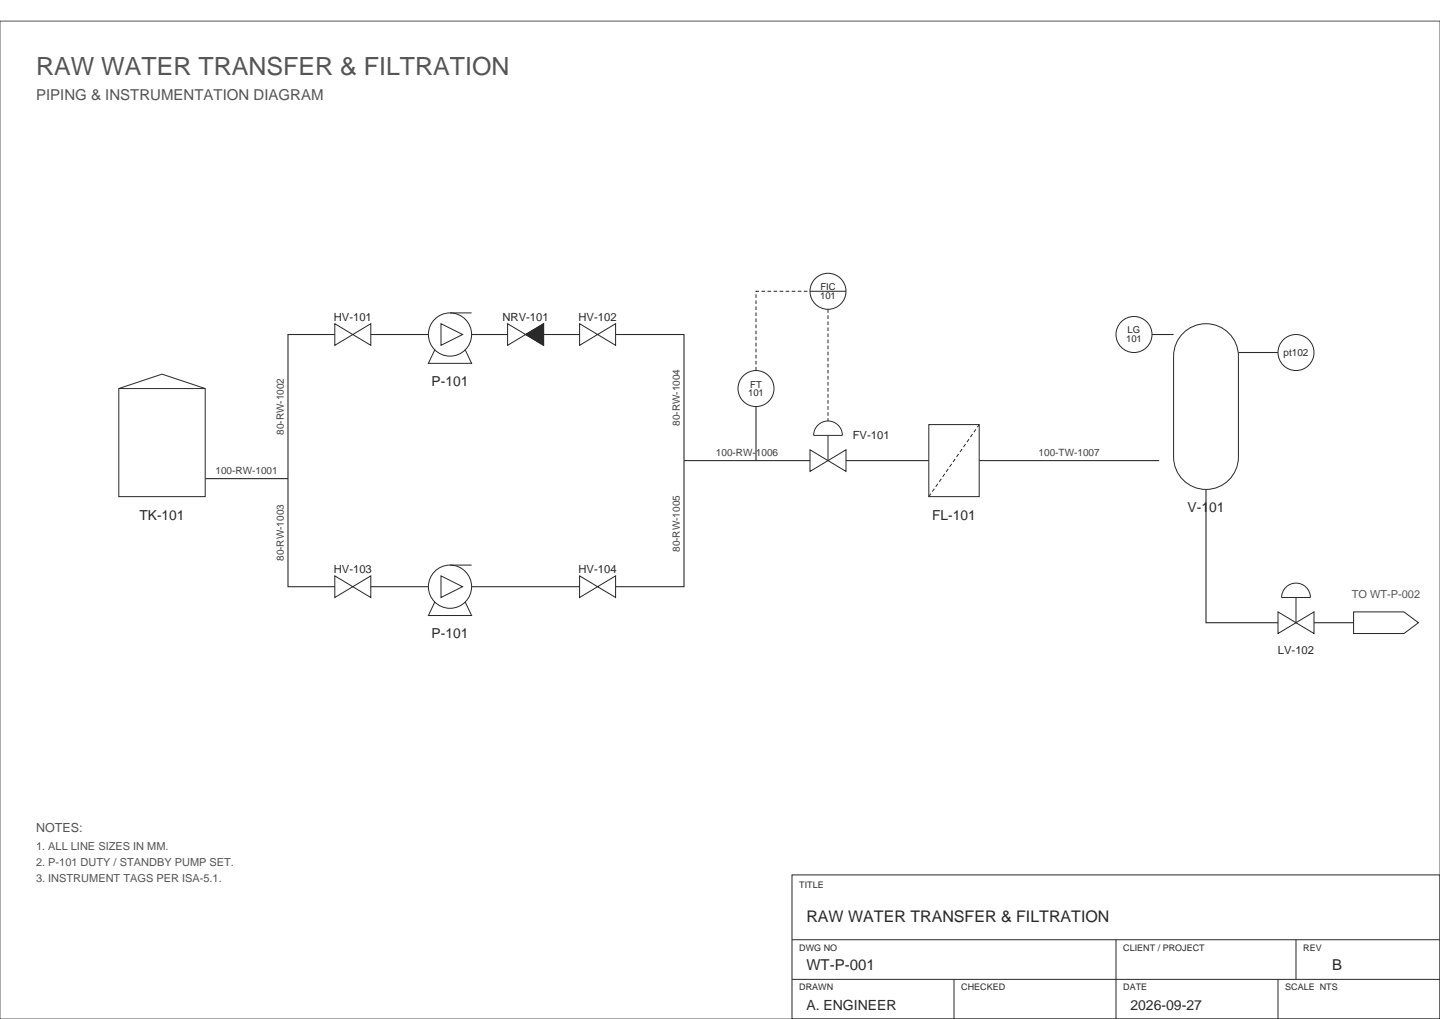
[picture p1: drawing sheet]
<svg xmlns="http://www.w3.org/2000/svg" width="420mm" height="297mm" viewBox="0 0 420 297" stroke-linecap="round" stroke-linejoin="round" font-family="sans-serif">
<path d="M0 6.1h420v290.9h-420z" fill="none" stroke="#4b5563" stroke-width=".29"/>
<g fill="none" stroke="#1f2937" stroke-width=".29">
<path d="M97.6 94.4v6.2l10.5-6.2v6.2zM128.6 94.4l6.3 3.1-6.3 3.1zM131.2 91.2h6.3M148.1 94.4v6.2l10.5-6.2v6.2zM169.1 94.4v6.2l10.4-6.2v6.2zM236.2 84.9h10.5M344.7 97.5a9.4 9.4 0 0 1 10.4-2.5 9.4 9.4 0 0 1 6.1 8.8v29.4a9.5 9.5 0 0 1-9.5 9.4 9.5 9.5 0 0 1-9.4-9.4v-29.4a9.4 9.4 0 0 1 2.4-6.3zM34.6 113.3h25.2v31.5h-25.2zM34.6 113.3l12.6-4.3 12.6 4.3M126.8 101.9l-1.8 4h12.5l-1.8-4M236.2 131.1v6.3l10.5-6.3v6.3zM238.3 124.2a4.2 4.2 0 0 1 4.6-1.2 4.2 4.2 0 0 1 2.8 3.9h-8.4a4.2 4.2 0 0 1 1-2.7z"/>
<path d="M241.5 126.9v7.3M270.9 123.7h14.7v21.1h-14.7zM97.6 167.8v6.4l10.5-6.4v6.4zM126.8 175.4l-1.8 4h12.5l-1.8-4M128.6 167.8l6.3 3.2-6.3 3.2zM131.2 164.7h6.3M169.1 167.8v6.4l10.4-6.4v6.4zM372.7 178.4v6.3l10.6-6.3v6.3zM375.3 170.9a4.2 4.2 0 0 1 4.5-.6 4.2 4.2 0 0 1 2.4 3.9h-8.4a4.2 4.2 0 0 1 1.5-3.3zM378 174.2v7.3M394.8 178.4h14.7l4.2 3.1-4.2 3.2h-14.7zM231 255h189v42h-189z"/>
<path d="M231 273.9h189M325.5 273.9v23.1M378 273.9v11.6M231 285.5h189M278.3 285.5v11.5M372.7 285.5v11.5"/>
<circle cx="131.2" cy="97.5" r="6.3"/>
<circle cx="241.5" cy="84.9" r="5.3"/>
<circle cx="330.7" cy="97.5" r="5.3"/>
<circle cx="220.5" cy="113.2" r="5.3"/>
<circle cx="378" cy="102.7" r="5.3"/>
<circle cx="131.2" cy="171" r="6.3"/>
</g>
<g fill="none" stroke="#1f2937" stroke-width=".32">
<path d="M97.6 97.5h-13.6v42M108.1 97.5h16.9M137.5 97.5h10.6M158.6 97.5h10.5M179.5 97.5h20v36.7M336 97.5h6.3M220.5 118.5v15.7M361.2 102.8h11.5M59.8 139.5h24.2M84 139.5v31.5h13.6M199.5 134.2v36.8h-20M199.5 134.2h36.7"/>
<path d="M246.7 134.2h24.2M285.6 134.2h52.5M351.7 142.6v38.9h21M108.1 171h16.9M137.5 171h31.6M383.3 181.5h11.5"/>
</g>
<path d="M241.5 90.1v32.6M220.5 108v-23.1h15.7M270.9 144.8l14.7-21.1" fill="none" stroke="#1f2937" stroke-width=".29" stroke-dasharray="1.1 .7" stroke-linecap="butt"/>
<path d="M153.3 97.5l5.3-3.1v6.2z" fill="#1f2937" stroke="#1f2937" stroke-width=".29"/>
<text font-size="7.3" fill="#4b5563" x="10.5" y="21.9">RAW WATER TRANSFER &amp; FILTRATION</text>
<text font-size="4.7" fill="#1f2937" x="235.2" y="268.7">RAW WATER TRANSFER &amp; FILTRATION</text>
<text font-size="4.4" fill="#4b5563" x="10.5" y="29.3">PIPING &amp; INSTRUMENTATION DIAGRAM</text>
<g font-size="4.4" fill="#1f2937">
<text x="235.2" y="282.8">WT-P-001</text>
<text x="388.5" y="282.8">B</text>
</g>
<g font-size="4.1" fill="#1f2937">
<text x="235.2" y="294.4">A. ENGINEER</text>
<text x="329.7" y="294.4">2026-09-27</text>
</g>
<g font-size="4" fill="#1f2937">
<text x="125.9" y="112.6">P-101</text>
<text x="346.4" y="149.3">V-101</text>
<text x="40.7" y="151.4">TK-101</text>
<text x="271.9" y="151.4">FL-101</text>
<text x="125.9" y="186.1">P-101</text>
</g>
<text font-size="3.6" fill="#4b5563" x="10.5" y="242.4">NOTES:</text>
<g font-size="3.3" fill="#1f2937">
<text x="97.3" y="93.4">HV-101</text>
<text x="146.6" y="93.4">NRV-101</text>
<text x="168.7" y="93.4">HV-102</text>
<text x="248.7" y="128.1">FV-101</text>
<text x="97.3" y="166.9">HV-103</text>
<text x="168.7" y="166.9">HV-104</text>
<text x="372.7" y="190.6">LV-102</text>
</g>
<g font-size="3.2" fill="#4b5563">
<text x="394.3" y="174.2">TO WT-P-002</text>
<text x="10.5" y="247.6">1. ALL LINE SIZES IN MM.</text>
<text x="10.5" y="252.4">2. P-101 DUTY / STANDBY PUMP SET.</text>
<text x="10.5" y="257.1">3. INSTRUMENT TAGS PER ISA-5.1.</text>
</g>
<text font-size="2.9" fill="#1f2937" x="374.4" y="103.8">pt102</text>
<g font-size="2.9" fill="#374151">
<text x="198.2" y="124.1" transform="rotate(-90 198.2 124.1)">80-RW-1004</text>
<text x="82.7" y="126.8" transform="rotate(-90 82.7 126.8)">80-RW-1002</text>
<text x="208.8" y="133">100-RW-1006</text>
<text x="302.9" y="133">100-TW-1007</text>
<text x="62.8" y="138.2">100-RW-1001</text>
<text x="198.2" y="160.9" transform="rotate(-90 198.2 160.9)">80-RW-1005</text>
<text x="82.7" y="163.5" transform="rotate(-90 82.7 163.5)">80-RW-1003</text>
</g>
<g font-size="2.8" fill="#1f2937">
<text x="239.2" y="87.2">101</text>
<text x="239.3" y="84.6">FIC</text>
<text x="328.4" y="99.8">101</text>
<text x="328.9" y="97.2">LG</text>
<text x="218.8" y="113">FT</text>
<text x="218.2" y="115.5">101</text>
</g>
<g font-size="2.6" fill="#1f2937">
<text x="233.1" y="258.7">TITLE</text>
<text x="233.1" y="277.1">DWG NO</text>
<text x="327.6" y="277.1">CLIENT / PROJECT</text>
<text x="380.1" y="277.1">REV</text>
<text x="233.1" y="288.6">DRAWN</text>
<text x="280.3" y="288.6">CHECKED</text>
<text x="327.6" y="288.6">DATE</text>
<text x="374.9" y="288.6">SCALE NTS</text>
</g>
</svg>
